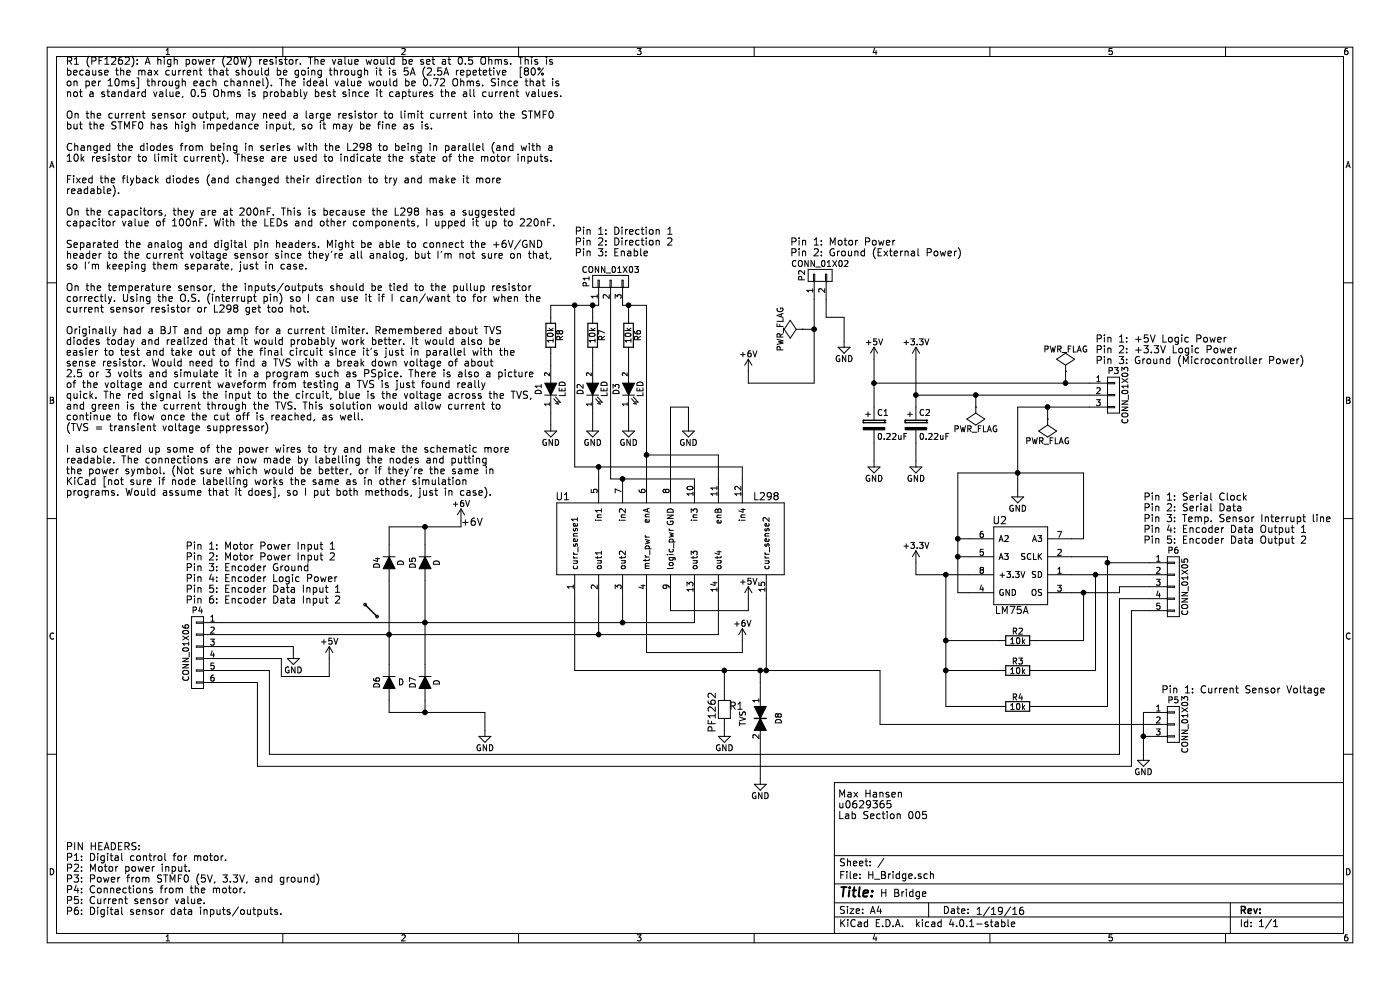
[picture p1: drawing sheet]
EESchema Schematic File Version 2
LIBS:H_Bridge-rescue
LIBS:power
LIBS:device
LIBS:transistors
LIBS:conn
LIBS:linear
LIBS:regul
LIBS:74xx
LIBS:cmos4000
LIBS:adc-dac
LIBS:memory
LIBS:xilinx
LIBS:microcontrollers
LIBS:dsp
LIBS:microchip
LIBS:analog_switches
LIBS:motorola
LIBS:texas
LIBS:intel
LIBS:audio
LIBS:interface
LIBS:digital-audio
LIBS:philips
LIBS:display
LIBS:cypress
LIBS:siliconi
LIBS:opto
LIBS:atmel
LIBS:contrib
LIBS:valves
LIBS:H_Bridge
LIBS:w_analog
LIBS:H_Bridge-cache
EELAYER 25 0
EELAYER END
$Descr A4 11693 8268
encoding utf-8
Sheet 1 1
Title ""
Date ""
Rev ""
Comp ""
Comment1 ""
Comment2 ""
Comment3 ""
Comment4 ""
$EndDescr
$Comp
L L298-RESCUE-H_Bridge U1
U 1 1
P 5650 4500
F 0 "U1" H 4700 4850 60  0000 C CNN
F 1 "L298" H 6400 4850 60  0000 C CNN
F 2 "H_Bridge:L298" H 6400 4850 60  0001 C CNN
F 3 "" H 6400 4850 60  0000 C CNN
	1    5650 4500
	1    0    0    -1  
$EndComp
$Comp
L D D4
U 1 1
P 3250 4700
F 0 "D4" H 3250 4800 50  0000 C CNN
F 1 "D" H 3250 4600 50  0000 C CNN
F 2 "Diodes_ThroughHole:Diode_TO-220_Horizontal" H 3250 4700 50  0001 C CNN
F 3 "" H 3250 4700 50  0000 C CNN
	1    3250 4700
	0    -1   1    0   
$EndComp
$Comp
L D D5
U 1 1
P 3550 4700
F 0 "D5" H 3550 4800 50  0000 C CNN
F 1 "D" H 3550 4600 50  0000 C CNN
F 2 "Diodes_ThroughHole:Diode_TO-220_Horizontal" H 3550 4700 50  0001 C CNN
F 3 "" H 3550 4700 50  0000 C CNN
	1    3550 4700
	0    -1   1    0   
$EndComp
$Comp
L D D6
U 1 1
P 3250 5700
F 0 "D6" H 3250 5800 50  0000 C CNN
F 1 "D" V 3250 5600 50  0000 C CNN
F 2 "Diodes_ThroughHole:Diode_TO-220_Horizontal" H 3250 5700 50  0001 C CNN
F 3 "" H 3250 5700 50  0000 C CNN
	1    3250 5700
	0    -1   1    0   
$EndComp
$Comp
L D D7
U 1 1
P 3550 5700
F 0 "D7" H 3550 5800 50  0000 C CNN
F 1 "D" H 3550 5600 50  0000 C CNN
F 2 "Diodes_ThroughHole:Diode_TO-220_Horizontal" H 3550 5700 50  0001 C CNN
F 3 "" H 3550 5700 50  0000 C CNN
	1    3550 5700
	0    -1   1    0   
$EndComp
$Comp
L PF1262 R1
U 1 1
P 6050 5950
F 0 "R1" H 6150 6000 60  0000 C CNN
F 1 "PF1262" V 5950 5950 60  0000 C CNN
F 2 "H_Bridge:PF1262" V 5950 5950 60  0001 C CNN
F 3 "" V 5950 5950 60  0000 C CNN
	1    6050 5950
	1    0    0    -1  
$EndComp
$Comp
L GND #PWR01
U 1 1
P 5750 3550
F 0 "#PWR01" H 5750 3300 50  0001 C CNN
F 1 "GND" H 5750 3400 50  0000 C CNN
F 2 "" H 5750 3550 50  0000 C CNN
F 3 "" H 5750 3550 50  0000 C CNN
	1    5750 3550
	1    0    0    -1  
$EndComp
$Comp
L CONN_01X03 P1
U 1 1
P 5100 2350
F 0 "P1" H 5100 2550 50  0000 C CNN
F 1 "CONN_01X03" V 5200 2350 50  0000 C CNN
F 2 "Pin_Headers:Pin_Header_Straight_1x03" H 5100 2350 50  0001 C CNN
F 3 "" H 5100 2350 50  0000 C CNN
	1    5100 2350
	0    -1   -1   0   
$EndComp
$Comp
L GND #PWR02
U 1 1
P 6050 6100
F 0 "#PWR02" H 6050 5850 50  0001 C CNN
F 1 "GND" H 6050 5950 50  0000 C CNN
F 2 "" H 6050 6100 50  0000 C CNN
F 3 "" H 6050 6100 50  0000 C CNN
	1    6050 6100
	1    0    0    -1  
$EndComp
$Comp
L GND #PWR03
U 1 1
P 4050 6100
F 0 "#PWR03" H 4050 5850 50  0001 C CNN
F 1 "GND" H 4050 5950 50  0000 C CNN
F 2 "" H 4050 6100 50  0000 C CNN
F 3 "" H 4050 6100 50  0000 C CNN
	1    4050 6100
	1    0    0    -1  
$EndComp
$Comp
L LM75A-RESCUE-H_Bridge U2
U 1 1
P 8550 4650
F 0 "U2" H 8350 4950 60  0000 C CNN
F 1 "LM75A" H 8450 4200 60  0000 C CNN
F 2 "H_Bridge:LM75A" H 8450 4200 60  0001 C CNN
F 3 "" H 8450 4200 60  0000 C CNN
	1    8550 4650
	1    0    0    -1  
$EndComp
$Comp
L GND #PWR04
U 1 1
P 8500 4100
F 0 "#PWR04" H 8500 3850 50  0001 C CNN
F 1 "GND" H 8500 3950 50  0000 C CNN
F 2 "" H 8500 4100 50  0000 C CNN
F 3 "" H 8500 4100 50  0000 C CNN
	1    8500 4100
	1    0    0    -1  
$EndComp
$Comp
L R R2
U 1 1
P 8500 5350
F 0 "R2" V 8580 5350 50  0000 C CNN
F 1 "10k" V 8500 5350 50  0000 C CNN
F 2 "Resistors_SMD:R_0201" V 8430 5350 50  0001 C CNN
F 3 "" H 8500 5350 50  0000 C CNN
	1    8500 5350
	0    -1   -1   0   
$EndComp
$Comp
L R R3
U 1 1
P 8500 5600
F 0 "R3" V 8580 5600 50  0000 C CNN
F 1 "10k" V 8500 5600 50  0000 C CNN
F 2 "Resistors_SMD:R_0201" V 8430 5600 50  0001 C CNN
F 3 "" H 8500 5600 50  0000 C CNN
	1    8500 5600
	0    -1   -1   0   
$EndComp
$Comp
L R R4
U 1 1
P 8500 5900
F 0 "R4" V 8580 5900 50  0000 C CNN
F 1 "10k" V 8500 5900 50  0000 C CNN
F 2 "Resistors_SMD:R_0201" V 8430 5900 50  0001 C CNN
F 3 "" H 8500 5900 50  0000 C CNN
	1    8500 5900
	0    -1   -1   0   
$EndComp
$Comp
L PWR_FLAG #FLG05
U 1 1
P 6700 2750
F 0 "#FLG05" H 6700 2845 50  0001 C CNN
F 1 "PWR_FLAG" H 6700 2930 50  0000 C CNN
F 2 "" H 6700 2750 50  0000 C CNN
F 3 "" H 6700 2750 50  0000 C CNN
	1    6700 2750
	0    -1   -1   0   
$EndComp
$Comp
L PWR_FLAG #FLG06
U 1 1
P 8150 3400
F 0 "#FLG06" H 8150 3495 50  0001 C CNN
F 1 "PWR_FLAG" H 8150 3580 50  0000 C CNN
F 2 "" H 8150 3400 50  0000 C CNN
F 3 "" H 8150 3400 50  0000 C CNN
	1    8150 3400
	-1   0    0    1   
$EndComp
$Comp
L PWR_FLAG #FLG07
U 1 1
P 8750 3500
F 0 "#FLG07" H 8750 3595 50  0001 C CNN
F 1 "PWR_FLAG" H 8750 3680 50  0000 C CNN
F 2 "" H 8750 3500 50  0000 C CNN
F 3 "" H 8750 3500 50  0000 C CNN
	1    8750 3500
	-1   0    0    1   
$EndComp
Text Notes 9150 3050 0    60   ~ 0
Pin 1: +5V Logic Power\nPin 2: +3.3V Logic Power\nPin 3: Ground (Microcontroller Power)
$Comp
L LED D1
U 1 1
P 4600 3250
F 0 "D1" H 4600 3350 50  0000 C CNN
F 1 "LED" H 4600 3150 50  0000 C CNN
F 2 "LEDs:LED-3MM" H 4600 3250 50  0001 C CNN
F 3 "" H 4600 3250 50  0000 C CNN
	1    4600 3250
	0    -1   -1   0   
$EndComp
$Comp
L LED D2
U 1 1
P 4950 3250
F 0 "D2" H 4950 3350 50  0000 C CNN
F 1 "LED" H 4950 3150 50  0000 C CNN
F 2 "LEDs:LED-3MM" H 4950 3250 50  0001 C CNN
F 3 "" H 4950 3250 50  0000 C CNN
	1    4950 3250
	0    -1   -1   0   
$EndComp
$Comp
L LED D3
U 1 1
P 5250 3250
F 0 "D3" H 5250 3350 50  0000 C CNN
F 1 "LED" H 5250 3150 50  0000 C CNN
F 2 "LEDs:LED-3MM" H 5250 3250 50  0001 C CNN
F 3 "" H 5250 3250 50  0000 C CNN
	1    5250 3250
	0    -1   -1   0   
$EndComp
Text Notes 7350 7500 0    60   ~ 0
H Bridge
Text Notes 8150 7650 0    60   ~ 0
1/19/16
Text Notes 7000 6850 0    60   ~ 0
Max Hansen\nu0629365\nLab Section 005
$Comp
L R R6
U 1 1
P 5250 2800
F 0 "R6" V 5330 2800 50  0000 C CNN
F 1 "10k" V 5250 2800 50  0000 C CNN
F 2 "Resistors_SMD:R_0201" V 5180 2800 50  0001 C CNN
F 3 "" H 5250 2800 50  0000 C CNN
	1    5250 2800
	1    0    0    -1  
$EndComp
$Comp
L R R7
U 1 1
P 4950 2800
F 0 "R7" V 5030 2800 50  0000 C CNN
F 1 "10k" V 4950 2800 50  0000 C CNN
F 2 "Resistors_SMD:R_0201" V 4880 2800 50  0001 C CNN
F 3 "" H 4950 2800 50  0000 C CNN
	1    4950 2800
	1    0    0    -1  
$EndComp
$Comp
L R R8
U 1 1
P 4600 2800
F 0 "R8" V 4680 2800 50  0000 C CNN
F 1 "10k" V 4600 2800 50  0000 C CNN
F 2 "Resistors_SMD:R_0201" V 4530 2800 50  0001 C CNN
F 3 "" H 4600 2800 50  0000 C CNN
	1    4600 2800
	1    0    0    -1  
$EndComp
$Comp
L GND #PWR08
U 1 1
P 5250 3550
F 0 "#PWR08" H 5250 3300 50  0001 C CNN
F 1 "GND" H 5250 3400 50  0000 C CNN
F 2 "" H 5250 3550 50  0000 C CNN
F 3 "" H 5250 3550 50  0000 C CNN
	1    5250 3550
	1    0    0    -1  
$EndComp
$Comp
L GND #PWR09
U 1 1
P 4950 3550
F 0 "#PWR09" H 4950 3300 50  0001 C CNN
F 1 "GND" H 4950 3400 50  0000 C CNN
F 2 "" H 4950 3550 50  0000 C CNN
F 3 "" H 4950 3550 50  0000 C CNN
	1    4950 3550
	1    0    0    -1  
$EndComp
$Comp
L GND #PWR010
U 1 1
P 4600 3550
F 0 "#PWR010" H 4600 3300 50  0001 C CNN
F 1 "GND" H 4600 3400 50  0000 C CNN
F 2 "" H 4600 3550 50  0000 C CNN
F 3 "" H 4600 3550 50  0000 C CNN
	1    4600 3550
	1    0    0    -1  
$EndComp
$Comp
L CONN_01X03 P3
U 1 1
P 9300 3300
F 0 "P3" H 9300 3500 50  0000 C CNN
F 1 "CONN_01X03" V 9400 3300 50  0000 C CNN
F 2 "Pin_Headers:Pin_Header_Angled_1x03" H 9300 3300 50  0001 C CNN
F 3 "" H 9300 3300 50  0000 C CNN
	1    9300 3300
	1    0    0    -1  
$EndComp
$Comp
L GND #PWR011
U 1 1
P 2450 5450
F 0 "#PWR011" H 2450 5200 50  0001 C CNN
F 1 "GND" H 2450 5300 50  0000 C CNN
F 2 "" H 2450 5450 50  0000 C CNN
F 3 "" H 2450 5450 50  0000 C CNN
	1    2450 5450
	1    0    0    -1  
$EndComp
$Comp
L CONN_01X02 P2
U 1 1
P 6850 2300
F 0 "P2" H 6850 2450 50  0000 C CNN
F 1 "CONN_01X02" V 6950 2300 50  0000 C CNN
F 2 "Pin_Headers:Pin_Header_Angled_1x02" H 6850 2300 50  0001 C CNN
F 3 "" H 6850 2300 50  0000 C CNN
	1    6850 2300
	0    -1   -1   0   
$EndComp
$Comp
L GND #PWR012
U 1 1
P 7050 2850
F 0 "#PWR012" H 7050 2600 50  0001 C CNN
F 1 "GND" H 7050 2700 50  0000 C CNN
F 2 "" H 7050 2850 50  0000 C CNN
F 3 "" H 7050 2850 50  0000 C CNN
	1    7050 2850
	1    0    0    -1  
$EndComp
Text Notes 4800 2150 0    60   ~ 0
Pin 1: Direction 1\nPin 2: Direction 2\nPin 3: Enable
Text Notes 6600 2150 0    60   ~ 0
Pin 1: Motor Power\nPin 2: Ground (External Power)
Text Notes 9550 4550 0    60   ~ 0
Pin 1: Serial Clock\nPin 2: Serial Data\nPin 3: Temp. Sensor Interrupt line\nPin 4: Encoder Data Output 1\nPin 5: Encoder Data Output 2
Text Notes 9700 5800 0    60   ~ 0
Pin 1: Current Sensor Voltage
Text Notes 1550 5050 0    60   ~ 0
Pin 1: Motor Power Input 1\nPin 2: Motor Power Input 2\nPin 3: Encoder Ground\nPin 4: Encoder Logic Power\nPin 5: Encoder Data Input 1\nPin 6: Encoder Data Input 2\n
$Comp
L PWR_FLAG #FLG013
U 1 1
P 8900 3100
F 0 "#FLG013" H 8900 3195 50  0001 C CNN
F 1 "PWR_FLAG" H 8900 3280 50  0000 C CNN
F 2 "" H 8900 3100 50  0000 C CNN
F 3 "" H 8900 3100 50  0000 C CNN
	1    8900 3100
	1    0    0    -1  
$EndComp
Text Label 3850 4400 0    60   ~ 0
+6V
Text Notes 550  4150 0    60   ~ 0
R1 (PF1262): A high power (20W) resistor. The value would be set at 0.5 Ohms. This is\nbecause the max current that should be going through it is 5A (2.5A repetetive  [80% \non per 10ms] through each channel). The ideal value would be 0.72 Ohms. Since that is\nnot a standard value, 0.5 Ohms is probably best since it captures the all current values.\n\nOn the current sensor output, may need a large resistor to limit current into the STMF0\nbut the STMF0 has high impedance input, so it may be fine as is.\n\nChanged the diodes from being in series with the L298 to being in parallel (and with a \n10k resistor to limit current). These are used to indicate the state of the motor inputs.\n\nFixed the flyback diodes (and changed their direction to try and make it more \nreadable).\n\nOn the capacitors, they are at 200nF. This is because the L298 has a suggested \ncapacitor value of 100nF. With the LEDs and other components, I upped it up to 220nF.\n\nSeparated the analog and digital pin headers. Might be able to connect the +6V/GND \nheader to the current voltage sensor since they're all analog, but I'm not sure on that, \nso I'm keeping them separate, just in case.\n\nOn the temperature sensor, the inputs/outputs should be tied to the pullup resistor \ncorrectly. Using the O.S. (interrupt pin) so I can use it if I can/want to for when the\ncurrent sensor resistor or L298 get too hot.\n\nOriginally had a BJT and op amp for a current limiter. Remembered about TVS \ndiodes today and realized that it would probably work better. It would also be \neasier to test and take out of the final circuit since it's just in parallel with the \nsense resistor. Would need to find a TVS with a break down voltage of about \n2.5 or 3 volts and simulate it in a program such as PSpice. There is also a picture \nof the voltage and current waveform from testing a TVS is just found really \nquick. The red signal is the input to the circuit, blue is the voltage across the TVS, \nand green is the current through the TVS. This solution would allow current to \ncontinue to flow once the cut off is reached, as well.\n(TVS = transient voltage suppressor)\n\nI also cleared up some of the power wires to try and make the schematic more \nreadable. The connections are now made by labelling the nodes and putting\nthe power symbol. (Not sure which would be better, or if they're the same in \nKiCad [not sure if node labelling works the same as in other simulation \nprograms. Would assume that it does], so I put both methods, just in case).
$Comp
L CP C1
U 1 1
P 7300 3550
F 0 "C1" H 7325 3650 50  0000 L CNN
F 1 "0.22uF" H 7325 3450 50  0000 L CNN
F 2 "Capacitors_SMD:c_elec_4x4.5" H 7338 3400 50  0001 C CNN
F 3 "" H 7300 3550 50  0000 C CNN
	1    7300 3550
	1    0    0    -1  
$EndComp
$Comp
L CP C2
U 1 1
P 7650 3550
F 0 "C2" H 7675 3650 50  0000 L CNN
F 1 "0.22uF" H 7675 3450 50  0000 L CNN
F 2 "Capacitors_SMD:c_elec_4x4.5" H 7688 3400 50  0001 C CNN
F 3 "" H 7650 3550 50  0000 C CNN
	1    7650 3550
	1    0    0    -1  
$EndComp
$Comp
L GND #PWR014
U 1 1
P 7300 3850
F 0 "#PWR014" H 7300 3600 50  0001 C CNN
F 1 "GND" H 7300 3700 50  0000 C CNN
F 2 "" H 7300 3850 50  0000 C CNN
F 3 "" H 7300 3850 50  0000 C CNN
	1    7300 3850
	1    0    0    -1  
$EndComp
$Comp
L GND #PWR015
U 1 1
P 7650 3850
F 0 "#PWR015" H 7650 3600 50  0001 C CNN
F 1 "GND" H 7650 3700 50  0000 C CNN
F 2 "" H 7650 3850 50  0000 C CNN
F 3 "" H 7650 3850 50  0000 C CNN
	1    7650 3850
	1    0    0    -1  
$EndComp
$Comp
L TVS D8
U 1 1
P 6350 6000
F 0 "D8" H 6350 6150 50  0000 C CNN
F 1 "TVS" H 6350 5850 50  0000 C CNN
F 2 "Diodes_ThroughHole:Diode_P600_Horizontal" H 6350 6000 50  0001 C CNN
F 3 "" H 6350 6000 50  0000 C CNN
	1    6350 6000
	0    1    1    0   
$EndComp
$Comp
L GND #PWR016
U 1 1
P 6350 6500
F 0 "#PWR016" H 6350 6250 50  0001 C CNN
F 1 "GND" H 6350 6350 50  0000 C CNN
F 2 "" H 6350 6500 50  0000 C CNN
F 3 "" H 6350 6500 50  0000 C CNN
	1    6350 6500
	1    0    0    -1  
$EndComp
$Comp
L +3.3V #PWR017
U 1 1
P 7650 3000
F 0 "#PWR017" H 7650 2850 50  0001 C CNN
F 1 "+3.3V" H 7650 3140 50  0000 C CNN
F 2 "" H 7650 3000 50  0000 C CNN
F 3 "" H 7650 3000 50  0000 C CNN
	1    7650 3000
	1    0    0    -1  
$EndComp
$Comp
L +6V #PWR018
U 1 1
P 6250 3100
F 0 "#PWR018" H 6250 2950 50  0001 C CNN
F 1 "+6V" H 6250 3240 50  0000 C CNN
F 2 "" H 6250 3100 50  0000 C CNN
F 3 "" H 6250 3100 50  0000 C CNN
	1    6250 3100
	1    0    0    -1  
$EndComp
$Comp
L +6V #PWR019
U 1 1
P 3850 4350
F 0 "#PWR019" H 3850 4200 50  0001 C CNN
F 1 "+6V" H 3850 4490 50  0000 C CNN
F 2 "" H 3850 4350 50  0000 C CNN
F 3 "" H 3850 4350 50  0000 C CNN
	1    3850 4350
	1    0    0    -1  
$EndComp
$Comp
L +3.3V #PWR020
U 1 1
P 7650 4700
F 0 "#PWR020" H 7650 4550 50  0001 C CNN
F 1 "+3.3V" H 7650 4840 50  0000 C CNN
F 2 "" H 7650 4700 50  0000 C CNN
F 3 "" H 7650 4700 50  0000 C CNN
	1    7650 4700
	1    0    0    -1  
$EndComp
$Comp
L +6V #PWR021
U 1 1
P 6200 5350
F 0 "#PWR021" H 6200 5200 50  0001 C CNN
F 1 "+6V" H 6200 5490 50  0000 C CNN
F 2 "" H 6200 5350 50  0000 C CNN
F 3 "" H 6200 5350 50  0000 C CNN
	1    6200 5350
	1    0    0    -1  
$EndComp
$Comp
L +5V #PWR022
U 1 1
P 7300 3000
F 0 "#PWR022" H 7300 2850 50  0001 C CNN
F 1 "+5V" H 7300 3140 50  0000 C CNN
F 2 "" H 7300 3000 50  0000 C CNN
F 3 "" H 7300 3000 50  0000 C CNN
	1    7300 3000
	1    0    0    -1  
$EndComp
$Comp
L +5V #PWR023
U 1 1
P 6250 5000
F 0 "#PWR023" H 6250 4850 50  0001 C CNN
F 1 "+5V" H 6250 5140 50  0000 C CNN
F 2 "" H 6250 5000 50  0000 C CNN
F 3 "" H 6250 5000 50  0000 C CNN
	1    6250 5000
	1    0    0    -1  
$EndComp
$Comp
L +5V #PWR024
U 1 1
P 2750 5500
F 0 "#PWR024" H 2750 5350 50  0001 C CNN
F 1 "+5V" H 2750 5640 50  0000 C CNN
F 2 "" H 2750 5500 50  0000 C CNN
F 3 "" H 2750 5500 50  0000 C CNN
	1    2750 5500
	1    0    0    -1  
$EndComp
Wire Wire Line
	3250 4850 3250 5550
Wire Wire Line
	3550 4850 3550 5550
Wire Wire Line
	5600 4000 5600 3400
Wire Wire Line
	5600 3400 5750 3400
Wire Wire Line
	5750 3400 5750 3550
Wire Wire Line
	4800 5000 4800 5600
Wire Wire Line
	6400 5600 6400 5000
Wire Wire Line
	4050 5950 4050 6100
Wire Wire Line
	8000 4650 8100 4650
Wire Wire Line
	8000 3950 8000 4950
Wire Wire Line
	8000 3950 9050 3950
Wire Wire Line
	8100 4500 8000 4500
Connection ~ 8000 4500
Wire Wire Line
	8950 4500 9050 4500
Wire Wire Line
	9050 4500 9050 3950
Connection ~ 8500 3950
Wire Wire Line
	8500 3400 8500 4100
Wire Wire Line
	8000 4950 8100 4950
Connection ~ 8000 4650
Wire Wire Line
	8500 3400 9100 3400
Wire Wire Line
	5600 5100 5600 5000
Wire Wire Line
	7900 5350 8350 5350
Wire Wire Line
	7900 5600 8350 5600
Connection ~ 7900 5350
Wire Wire Line
	7900 5900 8350 5900
Connection ~ 7900 5600
Wire Wire Line
	8950 4950 9350 4950
Wire Wire Line
	9050 4950 9050 5350
Wire Wire Line
	9050 5350 8650 5350
Wire Wire Line
	8650 5600 9150 5600
Wire Wire Line
	9150 5600 9150 4800
Wire Wire Line
	8950 4800 9600 4800
Wire Wire Line
	9250 4650 8950 4650
Connection ~ 9150 4800
Connection ~ 9050 4950
Wire Wire Line
	9250 5900 8650 5900
Wire Wire Line
	9250 4650 9250 5900
Wire Wire Line
	9600 4700 9250 4700
Connection ~ 9250 4700
Connection ~ 6050 5600
Wire Wire Line
	8150 3400 8150 3300
Wire Wire Line
	8750 3500 8750 3400
Connection ~ 8750 3400
Wire Wire Line
	5200 2550 5400 2550
Wire Wire Line
	4800 2550 4800 3900
Wire Wire Line
	5100 2550 5100 4000
Wire Wire Line
	5400 2550 5400 4000
Wire Wire Line
	6050 5800 6050 5600
Wire Wire Line
	6200 5450 5400 5450
Connection ~ 6400 5600
Wire Wire Line
	4800 5600 7350 5600
Wire Wire Line
	4600 2550 5000 2550
Wire Wire Line
	5250 2550 5250 2650
Connection ~ 5250 2550
Wire Wire Line
	5250 2950 5250 3050
Wire Wire Line
	4950 2550 4950 2650
Connection ~ 4950 2550
Wire Wire Line
	4950 2950 4950 3050
Wire Wire Line
	4600 2550 4600 2650
Connection ~ 4800 2550
Wire Wire Line
	4600 2950 4600 3050
Wire Wire Line
	4600 3450 4600 3550
Wire Wire Line
	4950 3450 4950 3550
Wire Wire Line
	5250 3450 5250 3550
Wire Wire Line
	6050 6050 6050 6100
Wire Wire Line
	1850 5400 2450 5400
Wire Wire Line
	2450 5400 2450 5450
Wire Wire Line
	2250 6300 9350 6300
Wire Wire Line
	7350 5600 7350 6050
Wire Wire Line
	7350 6050 9600 6050
Wire Wire Line
	6900 2500 6900 2650
Wire Wire Line
	6900 2650 7050 2650
Wire Wire Line
	7050 2650 7050 2850
Wire Wire Line
	6700 2750 6800 2750
Connection ~ 6800 2750
Wire Wire Line
	7300 3200 9100 3200
Wire Wire Line
	8900 3100 8900 3200
Connection ~ 8900 3200
Wire Wire Line
	7650 3300 9100 3300
Wire Wire Line
	7650 4800 8100 4800
Wire Wire Line
	2350 5650 2750 5650
Wire Wire Line
	6250 5100 5600 5100
Wire Wire Line
	6800 2500 6800 3200
Wire Wire Line
	5400 5450 5400 5000
Wire Wire Line
	7900 4800 7900 5900
Connection ~ 7900 4800
Wire Wire Line
	3250 4550 3250 4400
Wire Wire Line
	3250 4400 3850 4400
Wire Wire Line
	3550 4550 3550 4400
Connection ~ 3550 4400
Wire Wire Line
	3250 5850 3250 5950
Wire Wire Line
	3250 5950 4050 5950
Wire Wire Line
	3550 5850 3550 5950
Connection ~ 3550 5950
Wire Wire Line
	7650 3000 7650 3400
Connection ~ 8150 3300
Wire Wire Line
	7650 3700 7650 3850
Wire Wire Line
	7300 3700 7300 3850
Wire Wire Line
	6350 5700 6350 5600
Connection ~ 6350 5600
Wire Wire Line
	6350 6300 6350 6500
Connection ~ 7650 3300
Connection ~ 7300 3200
Wire Wire Line
	6800 3200 6250 3200
Wire Wire Line
	6250 3200 6250 3100
Wire Wire Line
	7300 3000 7300 3400
Wire Wire Line
	7650 4700 7650 4800
Wire Wire Line
	6200 5350 6200 5450
Wire Wire Line
	2750 5650 2750 5500
Wire Wire Line
	6250 5000 6250 5100
Wire Wire Line
	3850 4400 3850 4350
Wire Wire Line
	6000 4000 6000 3800
Wire Wire Line
	6000 3800 5400 3800
Connection ~ 5400 3800
Wire Wire Line
	5000 4000 5000 3900
Wire Wire Line
	4800 3900 6200 3900
Wire Wire Line
	6200 3900 6200 4000
Wire Wire Line
	5100 4000 5800 4000
Connection ~ 5000 3900
Connection ~ 5200 4000
Wire Wire Line
	5000 5300 5000 5000
Wire Wire Line
	1850 5300 6000 5300
Wire Wire Line
	6000 5300 6000 5000
Wire Wire Line
	5200 5200 5200 5000
Wire Wire Line
	1850 5200 5800 5200
Wire Wire Line
	5800 5200 5800 5000
Connection ~ 3550 5200
Connection ~ 5200 5200
Connection ~ 3250 5300
Connection ~ 5000 5300
$Comp
L CONN_01X06 P4
U 1 1
P 1650 5450
F 0 "P4" H 1650 5800 50  0000 C CNN
F 1 "CONN_01X06" V 1750 5450 50  0000 C CNN
F 2 "Pin_Headers:Pin_Header_Angled_1x06" H 1650 5450 50  0001 C CNN
F 3 "" H 1650 5450 50  0000 C CNN
	1    1650 5450
	-1   0    0    -1  
$EndComp
Wire Wire Line
	1850 5500 2350 5500
Wire Wire Line
	2350 5500 2350 5650
Wire Wire Line
	1850 5600 2250 5600
Wire Wire Line
	2250 5600 2250 6300
$Comp
L CONN_01X05 P6
U 1 1
P 9800 4900
F 0 "P6" H 9800 5200 50  0000 C CNN
F 1 "CONN_01X05" V 9900 4900 50  0000 C CNN
F 2 "Pin_Headers:Pin_Header_Angled_1x05" H 9800 4900 50  0001 C CNN
F 3 "" H 9800 4900 50  0000 C CNN
	1    9800 4900
	1    0    0    -1  
$EndComp
Wire Wire Line
	9350 4950 9350 4900
Wire Wire Line
	9350 4900 9600 4900
Wire Wire Line
	9350 6300 9350 5000
Wire Wire Line
	9350 5000 9600 5000
Wire Wire Line
	1850 5700 2150 5700
Wire Wire Line
	2150 5700 2150 6400
Wire Wire Line
	2150 6400 9450 6400
Wire Wire Line
	9450 6400 9450 5100
Wire Wire Line
	9450 5100 9600 5100
Text Notes 550  7650 0    60   ~ 0
PIN HEADERS:\nP1: Digital control for motor.\nP2: Motor power input.\nP3: Power from STMF0 (5V, 3.3V, and ground)\nP4: Connections from the motor.\nP5: Current sensor value.\nP6: Digital sensor data inputs/outputs.
Entry Bus Bus
	3050 5050 3150 5150
$Comp
L CONN_01X03 P5
U 1 1
P 9800 6050
F 0 "P5" H 9800 6250 50  0000 C CNN
F 1 "CONN_01X03" V 9900 6050 50  0000 C CNN
F 2 "Pin_Headers:Pin_Header_Angled_1x03" H 9800 6050 50  0001 C CNN
F 3 "" H 9800 6050 50  0000 C CNN
	1    9800 6050
	1    0    0    -1  
$EndComp
Wire Wire Line
	9600 5950 9550 5950
Wire Wire Line
	9550 5950 9550 6300
Wire Wire Line
	9550 6150 9600 6150
$Comp
L GND #PWR025
U 1 1
P 9550 6300
F 0 "#PWR025" H 9550 6050 50  0001 C CNN
F 1 "GND" H 9550 6150 50  0000 C CNN
F 2 "" H 9550 6300 50  0000 C CNN
F 3 "" H 9550 6300 50  0000 C CNN
	1    9550 6300
	1    0    0    -1  
$EndComp
Connection ~ 9550 6150
$EndSCHEMATC
